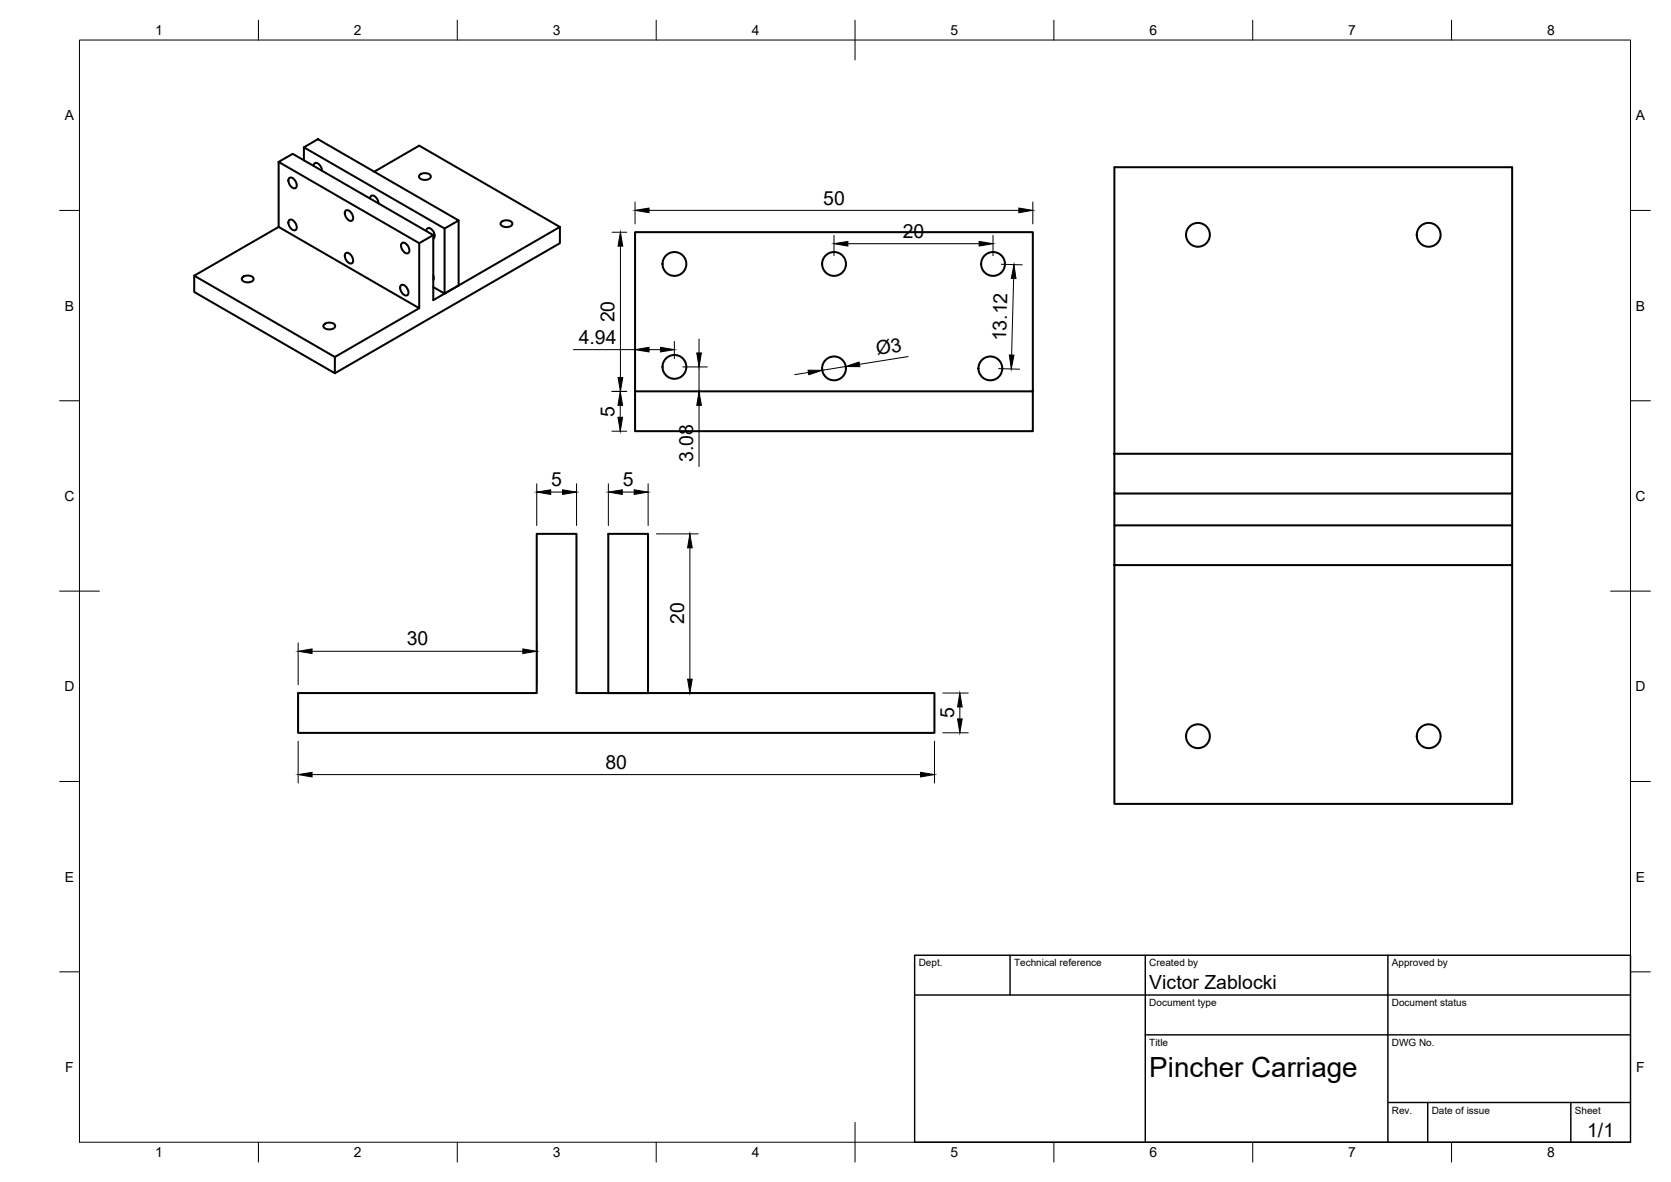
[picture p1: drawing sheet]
<svg xmlns="http://www.w3.org/2000/svg" width="420mm" height="297mm" viewBox="0 0 420 297" stroke-linecap="round" stroke-linejoin="round" font-family="sans-serif">
<!-- layer: Visible -->
<g fill="none" stroke="#000" stroke-width=".51">
<path d="M76.4 37l3.5-2 35.4 20.4-3.5 2zM76.4 37v3.3M70.1 40.7l3.5-2 35.3 20.4-3.5 2zM70.1 40.7v16.3l35.3 20.5v-16.4M70.1 57l-21.3 12.3 35.4 20.4 21.2-12.2M72.7 55.3a1.29 1.29 0 0 1 1.7 1 .9 .9 0 0 1 .3 1 .9 .9 0 0 1-.8 .6 1.95 1.95 0 0 1-1.2-2.6zM72.7 44.8a1.29 1.29 0 0 1 1.7 .9 .9 .9 0 0 1 .3 1 .9 .9 0 0 1-.8 .6 1.95 1.95 0 0 1-1.2-2.5zM78.9 41.7l.2-.6a1.29 1.29 0 0 1 1.7 1l.2 .8M86.9 53a1.29 1.29 0 0 1 1.7 .9 .9 .9 0 0 1 .3 1 .9 .9 0 0 1-.8 .6 1.95 1.95 0 0 1-1.2-2.5zM93.1 49.9l.2-.6a1.29 1.29 0 0 1 1.7 1l.2 .8M94.1 43.1l11.3-6.5 35.4 20.4v4.1l-56.6 32.7M105.5 44a1.95 1.95 0 0 1 2.8 .2 1.29 1.29 0 0 1-1.7 1 .9 .9 0 0 1-1-.2 .9 .9 0 0 1-.1-1z"/>
<path d="M107.2 58l.1-.3a.88 .88 0 0 1 1.5 .2l.2 .4a1.34 1.34 0 0 1 0 1.7M111.8 57.4v16.4M115.3 55.4v16.3l-3.5 2.1-2.9-1.7M126 55.8a1.95 1.95 0 0 1 2.8 .3 1.29 1.29 0 0 1-1.7 1 .9 .9 0 0 1-.9-.3 .9 .9 0 0 1-.2-1zM140.8 57l-31.9 18.4v-16.3M48.8 69.3v4.1l35.4 20.4v-4.1M60.9 69.7a1.95 1.95 0 0 1 2.9 .3 1.29 1.29 0 0 1-1.7 .9 .9 .9 0 0 1-1-.2 .9 .9 0 0 1-.2-1zM86.9 63.7a1.29 1.29 0 0 1 1.7 .9 .9 .9 0 0 1 .3 1 .9 .9 0 0 1-.8 .6 1.95 1.95 0 0 1-1.2-2.5zM100.8 71.7a1.29 1.29 0 0 1 1.7 1 .9 .9 0 0 1 .3 .9 .9 .9 0 0 1-.8 .7 1.95 1.95 0 0 1-1.2-2.6zM101 61.1a1.29 1.29 0 0 1 1.7 1 .9 .9 0 0 1 .3 1 .9 .9 0 0 1-.8 .6 1.95 1.95 0 0 1-1.2-2.6zM109 69.2v1.1M81.5 81.5a1.95 1.95 0 0 1 2.8 .3 1.29 1.29 0 0 1-1.7 1 .9 .9 0 0 1-1-.3 .9 .9 0 0 1-.1-1z"/>
<path d="M159.7 98.3v10.1h100v-50.1h-100v40h100M280.2 114h100v10h-100zM280.2 114v-72h100v72M153 134.2h9.9v40h-9.9zM280.2 132h100v10h-100zM280.2 124v8M380.2 124v8M280.2 142v60h100v-60M75 174.2h60v-40h9.9v40h90v10h-159.9z"/>
<circle cx="301.2" cy="59" r="3"/>
<circle cx="359.2" cy="59" r="3"/>
<circle cx="169.6" cy="66.3" r="3"/>
<circle cx="209.7" cy="66.3" r="3"/>
<circle cx="249.7" cy="66.3" r="3"/>
<circle cx="169.6" cy="92.2" r="3"/>
<circle cx="209.7" cy="92.6" r="3"/>
<circle cx="249" cy="92.6" r="3"/>
<circle cx="301.2" cy="185" r="3"/>
<circle cx="359.2" cy="185" r="3"/>
</g>
<!-- layer: BORDER -->
<g fill="none" stroke="#000" stroke-width=".25">
<path d="M20 10.1h390v276.9h-390zM65 5.1v5M115 5.1v5M165 5.1v5M215 5.1v10M265 5.1v5M315 5.1v5M365 5.1v5M15 52.9h5M410 52.9h5M15 100.7h5M410 100.7h5"/>
<path d="M15 148.6h10M405 148.6h10M15 196.4h5M410 196.4h5M15 244.2h5M410 244.2h5M65 287v5M115 287v5M165 287v5M215 282.1v9.9M265 287v5M315 287v5"/>
<path d="M365 287v5"/>
</g>
<!-- layer: TITLEBLOCK -->
<path d="M230 240.1h180v46.9h-180zM230 250h180M254 240.1v9.9M288 240.1v46.9M349 240.1v46.9M288 260.1h122M349 277.1h61M359 277.1v9.9M395 277.1v9.9" fill="none" stroke="#000" stroke-width=".36"/>
<!-- layer: FD_Dimensions -->
<g fill="none" stroke="#000" stroke-width=".25">
<path d="M153.9 58.4h3.7M159.7 50.8v5.5M163.2 52.9h93M209.7 59.1v5.2M249.7 59.1v5.2M259.7 50.8v5.5M156 61.9v33M213.2 61.2h33M251.8 66.4l5.2 .2M254.9 70l-.5 19.2M144.2 87.9h15.5M153.9 98.4h3.7"/>
<path d="M163.2 87.9h2.9M169.6 85.8v4.3M171.7 92.2h6.2M175.8 85.2v3.5M175.8 92.2v6.2M203.3 93.6l-3.5 .6M212.7 92.1l-6 1M228.3 89.6l-12.2 2M251.1 92.6l5.3 .2M153.9 108.4h3.7M156 101.9v3M175.8 101.9v15.3"/>
<path d="M135 121.6v10.5M138.5 123.7h3M145 121.6v10.5M153 121.6v10.5M156.5 123.7h3M163 121.6v10.5M165.1 134.2h10.5M173.5 137.7v33M75 161.6v10.5M78.5 163.7h53M135 161.6v10.5M165.1 174.2h10.5"/>
<path d="M237.1 174.2h6.4M241.3 177.7v3M75 186.3v10.5M78.5 194.7h153M235 186.3v10.5M237.1 184.2h6.4"/>
</g>
<g fill="#000" stroke="#000" stroke-width=".25">
<path d="M159.7 52.9l3.5-.6v1.2zM256.2 52.3l3.5 .6-3.5 .6zM156 58.4l.6 3.5h-1.2zM209.7 61.2l3.5-.5v1.1zM246.2 60.7l3.5 .5-3.5 .6zM255 66.5l.5 3.5h-1.2zM155.4 94.9h1.2l-.6 3.5zM159.7 87.9l3.5-.6v1.1zM166.1 87.3l3.5 .6-3.5 .5zM175.2 88.7h1.2l-.6 3.5zM203.2 93l3.5 .1-3.3 1.1zM212.7 92.1l3.3-1.1 .2 1.1z"/>
<path d="M253.8 89.2h1.2l-.7 3.5zM155.4 104.9h1.1l-.5 3.5zM156 98.4l.5 3.5h-1.1zM175.8 98.4l.6 3.5h-1.2zM135 123.7l3.5-.6v1.2zM141.5 123.1l3.5 .6-3.5 .6zM153 123.7l3.5-.6v1.2zM159.5 123.1l3.5 .6-3.5 .6zM173.5 134.2l.6 3.5h-1.2zM75 163.7l3.5-.6v1.1zM131.5 163.1l3.5 .6-3.5 .5zM172.9 170.7h1.2l-.6 3.5z"/>
<path d="M241.3 174.2l.6 3.5h-1.1zM75 194.7l3.5-.6v1.1zM231.5 194.1l3.5 .6-3.5 .5zM240.8 180.7h1.1l-.6 3.5z"/>
</g>
<text font-size="7" x="289" y="270.6">Pincher Carriage</text>
<g font-size="4.9">
<text x="207" y="51.4">50</text>
<text x="227" y="59.8">20</text>
<text x="154.5" y="81" transform="rotate(-90 154.5 81)">20</text>
<text x="145.5" y="86.4">4.94</text>
<text x="220.5" y="89.3" transform="rotate(-9 220.5 89.3)">Ø3</text>
<text x="253" y="85.8" transform="rotate(-89 253 85.8)">13.12</text>
<text x="154.5" y="104.7" transform="rotate(-90 154.5 104.7)">5</text>
<text x="174.3" y="116.1" transform="rotate(-90 174.3 116.1)">3.08</text>
<text x="138.6" y="122.2">5</text>
<text x="156.6" y="122.2">5</text>
<text x="172" y="156.8" transform="rotate(-90 172 156.8)">20</text>
<text x="102.3" y="162.2">30</text>
<text x="239.9" y="180.5" transform="rotate(-90 239.9 180.5)">5</text>
<text x="152.3" y="193.2">80</text>
<text x="289" y="248.5">Victor Zablocki</text>
<text x="399.1" y="285.7">1/1</text>
</g>
<g font-size="3.5">
<text x="39" y="8.8">1</text>
<text x="89" y="8.8">2</text>
<text x="139" y="8.8">3</text>
<text x="189" y="8.8">4</text>
<text x="239" y="8.8">5</text>
<text x="289" y="8.8">6</text>
<text x="339" y="8.8">7</text>
<text x="389" y="8.8">8</text>
<text x="16.3" y="30.2">A</text>
<text x="411.3" y="30.2">A</text>
<text x="16.3" y="78">B</text>
<text x="411.3" y="78">B</text>
<text x="16.2" y="125.9">C</text>
<text x="411.2" y="125.9">C</text>
<text x="16.2" y="173.7">D</text>
<text x="411.2" y="173.7">D</text>
<text x="16.3" y="221.6">E</text>
<text x="411.3" y="221.6">E</text>
<text x="16.4" y="269.4">F</text>
<text x="411.4" y="269.4">F</text>
<text x="39" y="290.8">1</text>
<text x="89" y="290.8">2</text>
<text x="139" y="290.8">3</text>
<text x="189" y="290.8">4</text>
<text x="239" y="290.8">5</text>
<text x="289" y="290.8">6</text>
<text x="339" y="290.8">7</text>
<text x="389" y="290.8">8</text>
</g>
<g font-size="2.5">
<text x="231" y="242.9">Dept.</text>
<text x="255" y="242.9">Technical reference</text>
<text x="289" y="242.9">Created by</text>
<text x="350" y="242.9">Approved by</text>
<text x="289" y="252.8">Document type</text>
<text x="350" y="252.8">Document status</text>
<text x="289" y="262.9">Title</text>
<text x="350" y="262.9">DWG No.</text>
<text x="350" y="279.9">Rev.</text>
<text x="360" y="279.9">Date of issue</text>
<text x="396" y="279.9">Sheet</text>
</g>
</svg>
